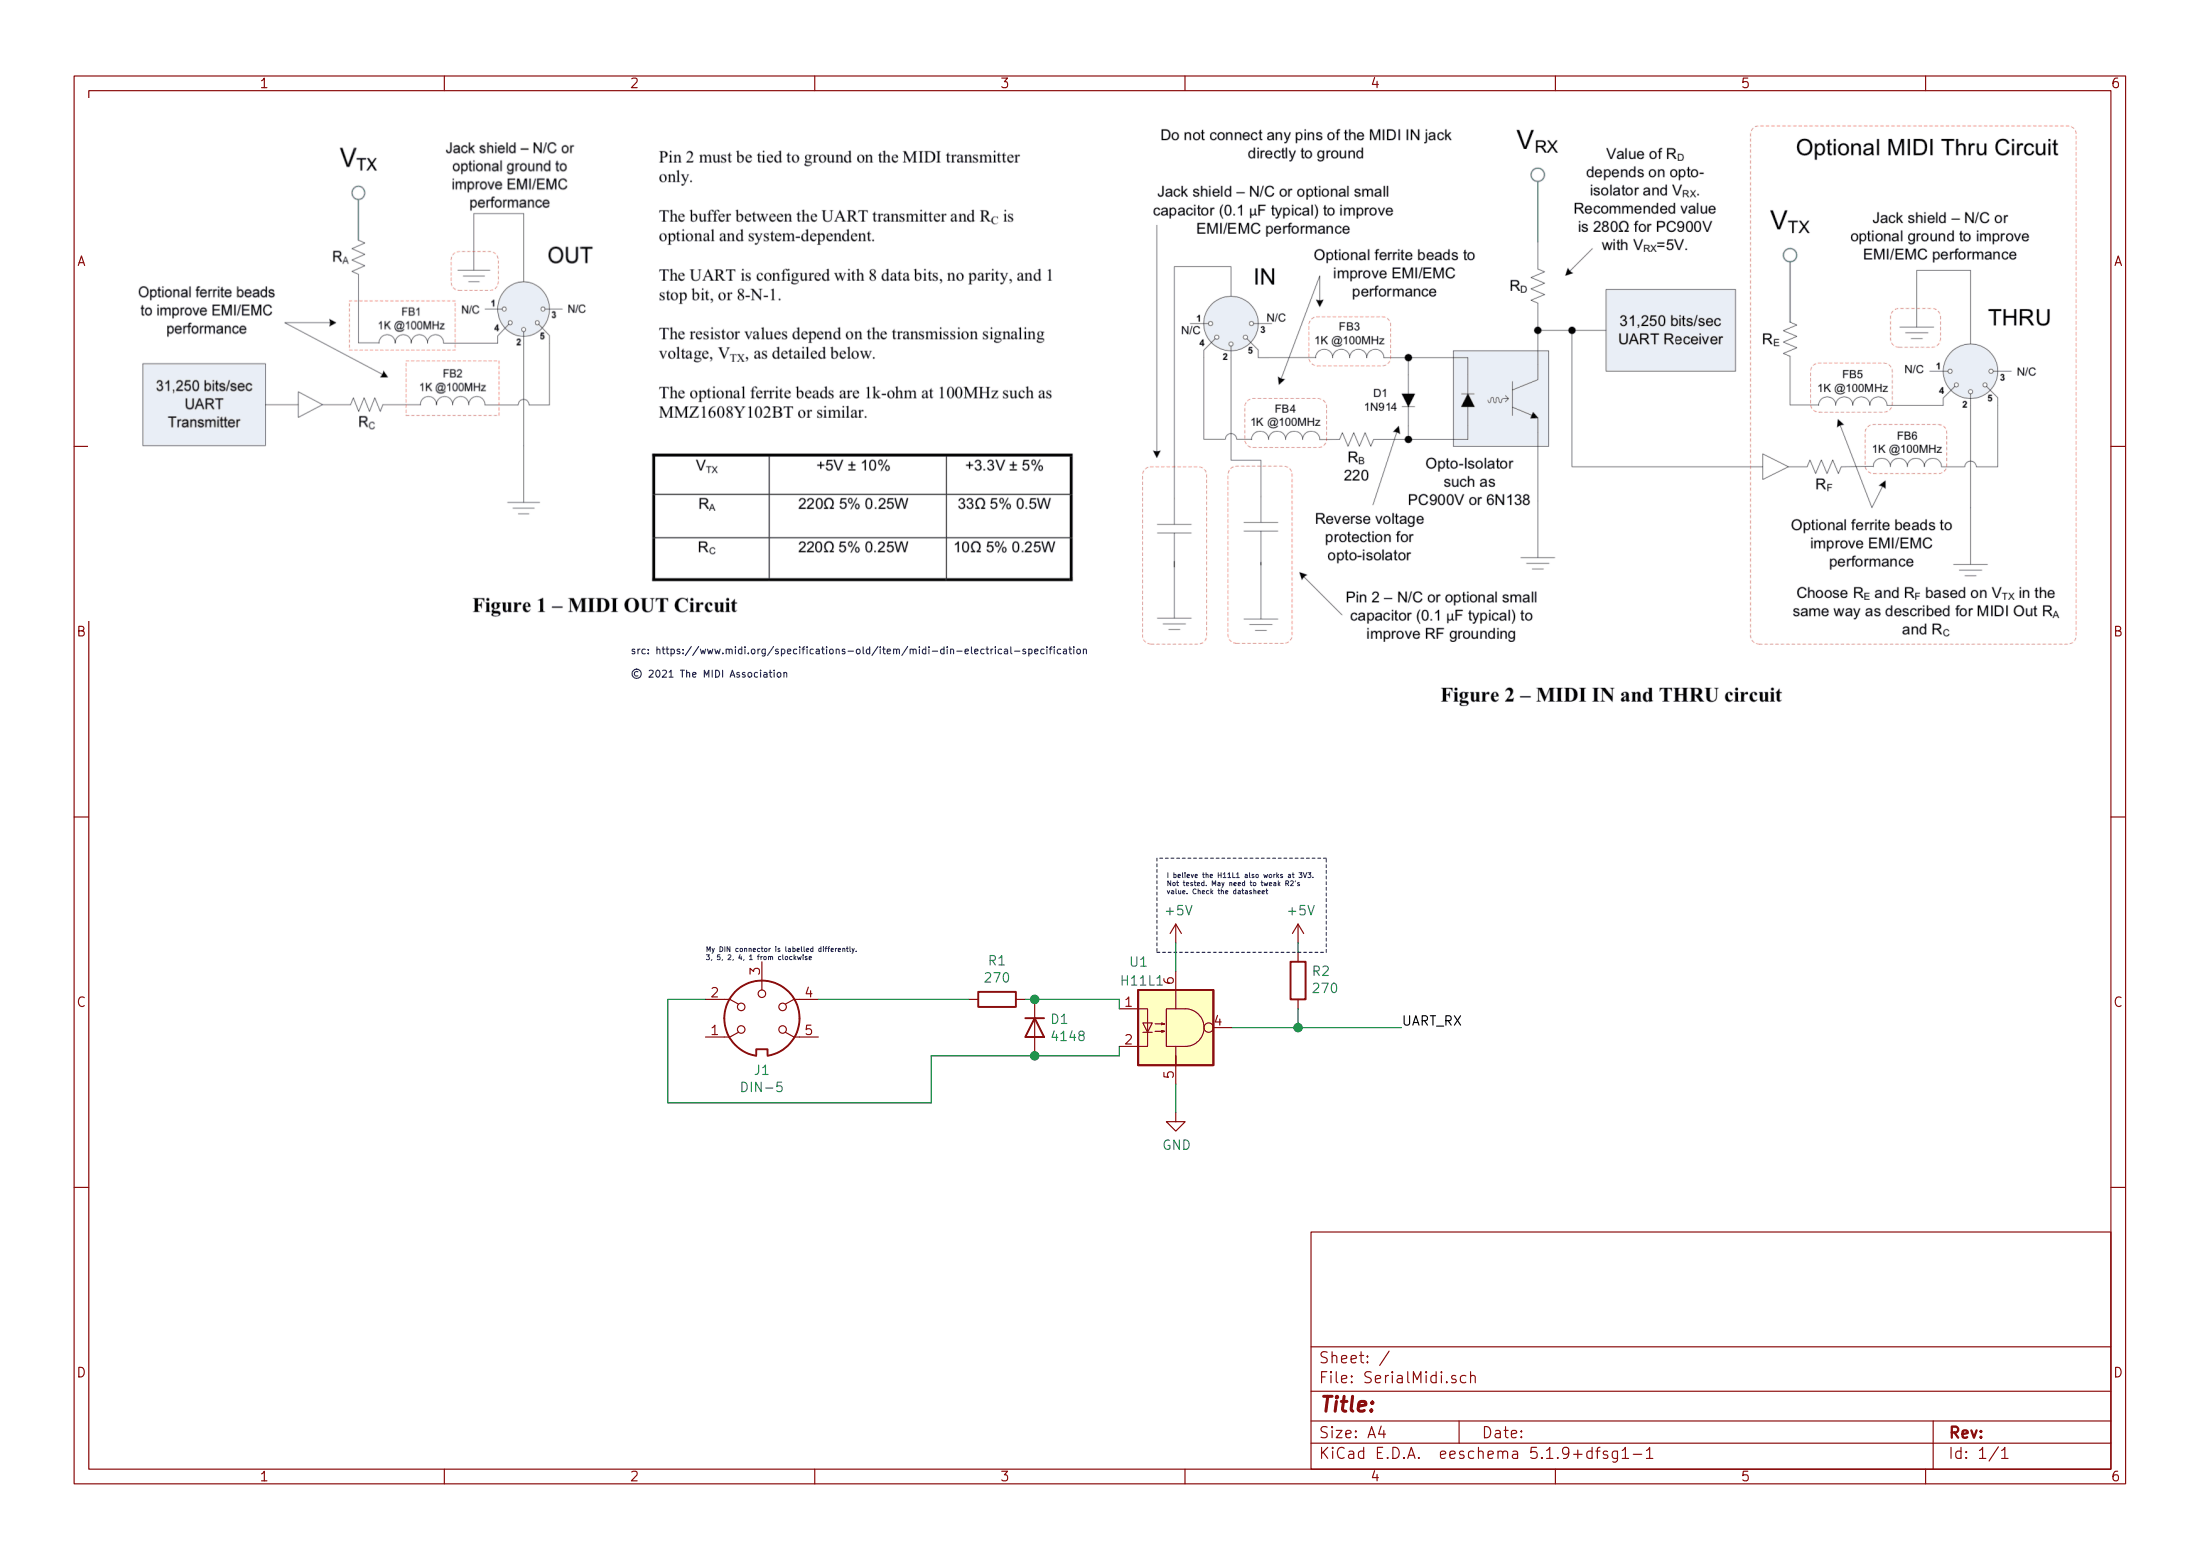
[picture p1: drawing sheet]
EESchema Schematic File Version 4
EELAYER 30 0
EELAYER END
$Descr A4 11693 8268
encoding utf-8
Sheet 1 1
Title ""
Date ""
Rev ""
Comp ""
Comment1 ""
Comment2 ""
Comment3 ""
Comment4 ""
$EndDescr
$Comp
L Isolator:H11L1 U1
U 1 1
P 6250 5450
F 0 "U1" H 6000 5800 50  0000 L CNN
F 1 "H11L1" H 5950 5700 50  0000 L CNN
F 2 "" H 6160 5450 50  0001 C CNN
F 3 "https://www.onsemi.com/pub/Collateral/H11L3M-D.PDF" H 6160 5450 50  0001 C CNN
	1    6250 5450
	1    0    0    -1  
$EndComp
$Comp
L Connector:DIN-5 J1
U 1 1
P 4050 5400
F 0 "J1" H 4050 5125 50  0000 C CNN
F 1 "DIN-5" H 4050 5034 50  0000 C CNN
F 2 "" H 4050 5400 50  0001 C CNN
F 3 "http://www.mouser.com/ds/2/18/40_c091_abd_e-75918.pdf" H 4050 5400 50  0001 C CNN
	1    4050 5400
	1    0    0    -1  
$EndComp
$Comp
L Device:R R1
U 1 1
P 5300 5300
F 0 "R1" V 5093 5300 50  0000 C CNN
F 1 "270" V 5184 5300 50  0000 C CNN
F 2 "" V 5230 5300 50  0001 C CNN
F 3 "~" H 5300 5300 50  0001 C CNN
	1    5300 5300
	0    1    1    0   
$EndComp
Wire Wire Line
	5950 5300 5950 5350
Wire Wire Line
	5950 5600 5950 5550
$Comp
L power:+5V #PWR01
U 1 1
P 6250 5000
F 0 "#PWR01" H 6250 4850 50  0001 C CNN
F 1 "+5V" H 6265 5173 50  0000 C CNN
F 2 "" H 6250 5000 50  0001 C CNN
F 3 "" H 6250 5000 50  0001 C CNN
	1    6250 5000
	1    0    0    -1  
$EndComp
$Comp
L power:GND #PWR02
U 1 1
P 6250 5900
F 0 "#PWR02" H 6250 5650 50  0001 C CNN
F 1 "GND" H 6255 5727 50  0000 C CNN
F 2 "" H 6250 5900 50  0001 C CNN
F 3 "" H 6250 5900 50  0001 C CNN
	1    6250 5900
	1    0    0    -1  
$EndComp
Wire Wire Line
	6250 5000 6250 5150
Wire Wire Line
	6250 5750 6250 5900
Wire Wire Line
	6550 5450 6900 5450
Text Label 7450 5450 0    50   ~ 0
UART_RX
$Comp
L Device:R R2
U 1 1
P 6900 5200
F 0 "R2" H 6830 5154 50  0000 R CNN
F 1 "270" H 6830 5245 50  0000 R CNN
F 2 "" V 6830 5200 50  0001 C CNN
F 3 "~" H 6900 5200 50  0001 C CNN
	1    6900 5200
	-1   0    0    1   
$EndComp
Wire Wire Line
	6900 5350 6900 5450
Connection ~ 6900 5450
Wire Wire Line
	6900 5450 7450 5450
$Comp
L power:+5V #PWR03
U 1 1
P 6900 5000
F 0 "#PWR03" H 6900 4850 50  0001 C CNN
F 1 "+5V" H 6915 5173 50  0000 C CNN
F 2 "" H 6900 5000 50  0001 C CNN
F 3 "" H 6900 5000 50  0001 C CNN
	1    6900 5000
	1    0    0    -1  
$EndComp
Wire Wire Line
	6900 5000 6900 5050
Text Notes 6200 4750 0    26   ~ 0
I believe the H11L1 also works at 3V3.\nNot tested. May need to tweak R2's\nvalue. Check the datasheet
Wire Notes Line
	6150 5050 7050 5050
Wire Notes Line
	7050 5050 7050 4550
Wire Notes Line
	7050 4550 6150 4550
Wire Notes Line
	6150 4550 6150 5050
Text Notes 3750 5100 0    26   ~ 0
My DIN connector is labelled differently.\n3, 5, 2, 4, 1 from clockwise
Text Notes 3350 3600 0    37   ~ 0
src: https://www.midi.org/specifications-old/item/midi-din-electrical-specification\n\n© 2021 The MIDI Association\n
Wire Wire Line
	3550 5850 3550 5300
Wire Wire Line
	3550 5300 3750 5300
Wire Wire Line
	4350 5300 5150 5300
Wire Wire Line
	4950 5850 3550 5850
Connection ~ 5500 5300
Wire Wire Line
	5500 5300 5950 5300
Wire Wire Line
	5450 5300 5500 5300
Wire Wire Line
	5500 5600 5950 5600
Wire Wire Line
	4950 5600 4950 5850
Connection ~ 5500 5600
$Comp
L Device:D D1
U 1 1
P 5500 5450
F 0 "D1" V 5454 5530 50  0000 L CNN
F 1 "4148" V 5545 5530 50  0000 L CNN
F 2 "" H 5500 5450 50  0001 C CNN
F 3 "~" H 5500 5450 50  0001 C CNN
	1    5500 5450
	0    1    1    0   
$EndComp
Wire Wire Line
	4950 5600 5500 5600
$EndSCHEMATC
